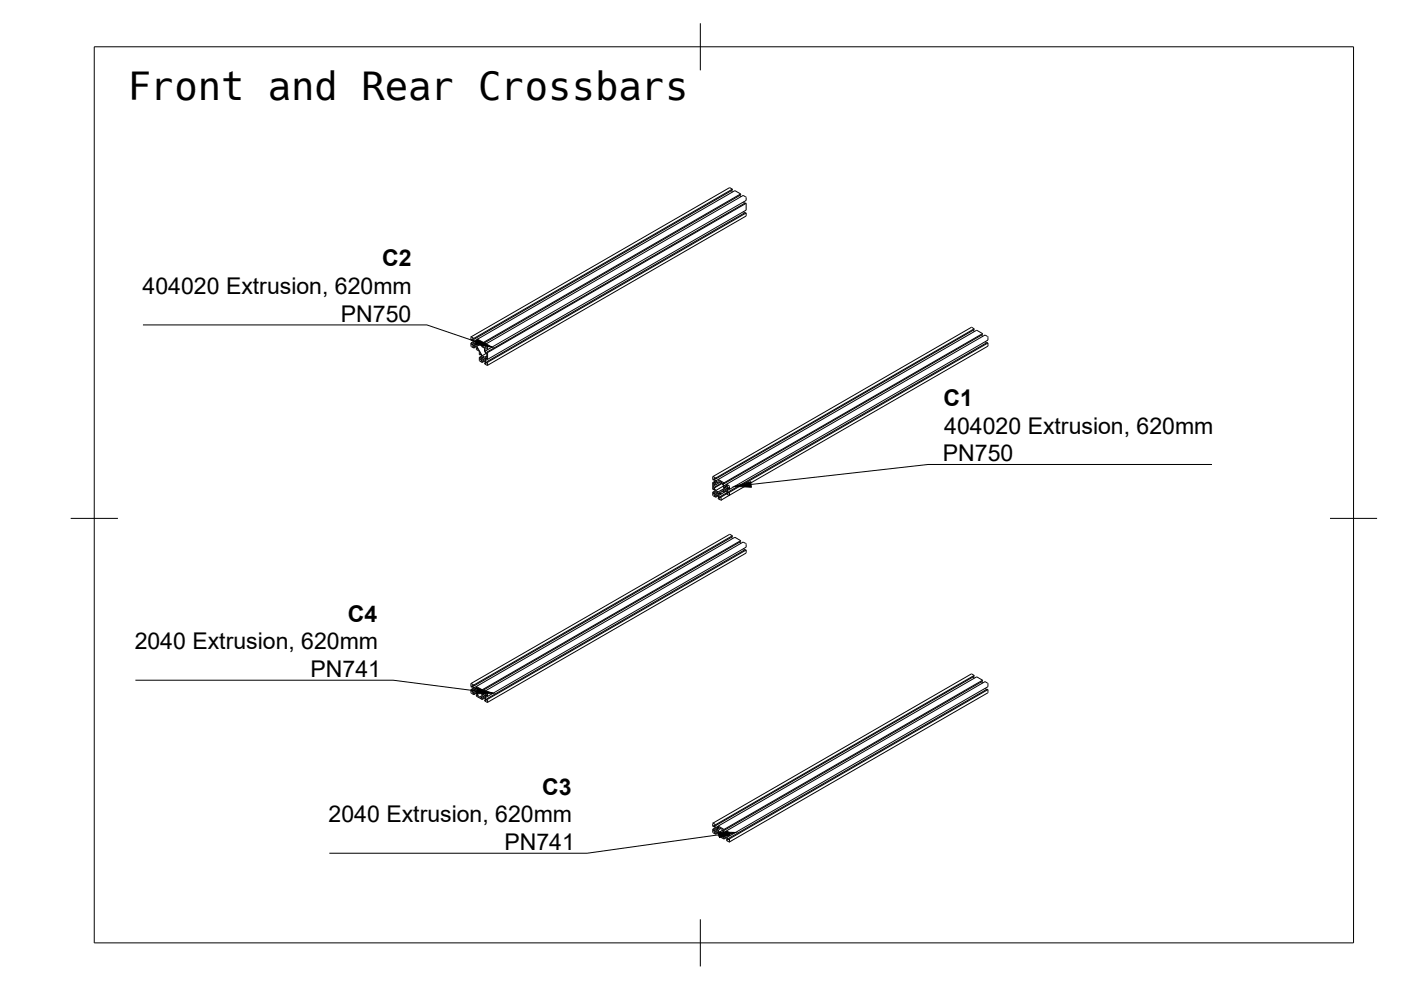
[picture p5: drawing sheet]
<svg xmlns="http://www.w3.org/2000/svg" width="297mm" height="210mm" viewBox="0 0 297 210" stroke-linecap="round" stroke-linejoin="round" font-family="sans-serif">
<!-- layer: Visible -->
<g fill="none" stroke="#000" stroke-width=".21">
<path d="M154.7 39.8l-54.8 31.6M154.7 39.8l.6 .3M155.1 40.4l.2 .3M155.3 40.1v.2l-54.8 31.7M155.3 40.1l-54.8 31.6M156.9 41.4l.1 .3M157 41.1v.2l-54.8 31.7M157 41.1l-54.8 31.7M157 41.1l-1.2-.7-54.8 31.7M157.7 42.8l.1 .3M157.7 44.8l.1 .4M158.2 41.9l-.6-.5-54.8 31.7"/>
<path d="M158.2 45.7l-54.8 31.8v-.7M158.2 41.9v.6l-54.8 31.6M158.2 43.1v1.4l-54.8 31.7M158.2 45.2v.6M158.2 43.1l-54.8 31.7M158.2 43.1l-.2-.1-54.8 31.7M158.2 45.2l-54.8 31.6M158.2 45.2l-.2-.1-54.8 31.6M99.8 72.7v.6M99.8 72.7l.2 .1M99.9 73.3l.6 .5M99.9 71.5l.6 .2"/>
<path d="M99.9 71.4l-.1 .7 .2 .1M100 72.2v-.3l.4 .5M100 72.8v.3M100.2 71.9l.3 .1M100.2 71.9l.3 .5M100.2 72.1l-.2 .1M100.2 73.4l.3 .2M100.3 71.9h-.1M100.4 72.4v.6l-.4 .1M100.4 72.9l-.4 .2M100.4 72.6l-.4 .2M100.4 72.4l-.6 .3"/>
<path d="M100.5 71.7v.3M100.5 73.6v.2M100.5 72.4l.2 .1M100.5 73.2l-.3 .2M100.6 72.7l.3 .1v.4l-.3-.2zM100.7 73.3l-.2-.1-.3 .2M100.7 72.5v.1M100.7 73.3l.3 .2M100.7 73.3h.1M100.8 72.5l-.1 .1M100.8 73.4l-.3 .2M101 72.1l.3 .4-.3 .2-.2-.2"/>
<path d="M101 73.9v.2l.6 .4v.7l.2 .1M101 73.5l.3 .6-.3-.2M101 72.1l1.2 .7M101 72.1l-.5 .3M101 73.5l-.5 .3M101 72.3l-.3 .2M101.1 73.4l1.1 2M101.1 72.3l-.4 .3M101.1 72.3l-.3 .2M101.2 73.8l-.2 .1M101.4 72.7v-.2l.4 .2 .4 .8 .5 .3v.6l.5 .7v.5h-.1M101.5 72.6l-.4 .2v.6"/>
<path d="M101.6 75.8l.1 .7 .5 .3M101.6 75.8l.2 .1M101.8 75.3v-.3l.4 .5M101.8 75.9v.3M101.9 73l-.8 .4M102 72.9l.2 .1M102 76.5l.2-.3 .6 .4M102 72.9l.2 .5M102 75.2l-.2 .1M102 76.5l.2 .2M102 72.9h.1M102.2 75.5v.6l-.4 .1"/>
<path d="M102.2 76l-.4 .2M102.2 75.7l-.4 .2M102.2 75.5l-.6 .3M102.2 72.8v.2M102.2 76.7v.1M102.2 75.4l.6 .3 .4-.2M102.3 76.3l-.3 .2M102.4 75.7l.2 .2v.3l-.2-.1zM102.6 76.4l-.4 .3M102.8 73.1l.6 .4M102.8 77v.2l.6 .2M102.8 73.1v.2l.2 .1-.2 .3-.6-.3"/>
<path d="M102.8 76.6l.2 .5-.2-.1M102.8 73.1l-.6 .3M102.8 76.6l-.6 .2M102.8 76.2h.1M102.8 76.2v.3M102.8 74.5l.3 .4M102.8 76.5l.3 .5M102.8 76.1l.4-.1-.4 .2M102.8 76.1v.1M102.9 76.8l-.1 .2M103 75l-.8 .4M103.2 74.7l-.1 .2"/>
<path d="M103.2 76.1l-.1-.4-.3 .2v.2M103.2 76.7l-.1 .3M103.2 76.1l.2 .1M103.2 74.7l.2 .1M103.2 74.9h-.1M103.2 76.7l.2 .1M103.2 76.9l-.1 .1M103.2 76l-.4 .2M103.4 73.5v.6M103.4 74.8v1.4M103.4 74.1h-.2v-.4l-.4 .1v.7M103.4 74.1l-.6 .4"/>
<path d="M103.4 76.2l-.6 .3M206.4 70l.1 .3M206.5 69.7l-.5-.3-54.8 31.6M206.5 69.7v.2l-54.8 31.7M206.5 69.7l-54.8 31.7M208.1 71l.2 .3M208.3 70.7v.2l-54.8 31.7M208.3 70.7l-54.8 31.7M208.3 70.7l-1.2-.7-54.8 31.7M208.9 72.4l.2 .3M209.4 71.3l-.5-.3-54.9 31.7M209.4 71.3l.1 .8-54.8 31.7"/>
<path d="M209.4 73.4l-56.5 32.7M209.5 72.7v.6M209.5 72.7l-54.8 31.7M209.5 72.7l-.2-.1-54.8 31.7M151.1 102.3v1.5l.2 .1M151.1 104.4v.6M151.1 102.3l.2 .1M151.1 104.4l.2 .1M151.1 105l.6 .4M151.3 101.8v-.3l.3 .5M151.3 102.4v.3M151.3 103.9v-.4l.3 .6"/>
<path d="M151.3 104.5v.3M151.3 103.4l.1 .1M151.4 103.5l.3 .5M151.5 105.1l.2-.3 .3 .1 .5 .8-.2-.2M151.5 101.5l.2 .1M151.5 101.5l.2 .5M151.5 101.7l-.2 .1M151.5 103.8l-.2 .1M151.5 105.1l.2 .1M151.6 101.4l-.1 .1M151.6 102v.6l-.3 .1M151.6 104.1v.6l-.3 .1"/>
<path d="M151.6 102.5l-.3 .2M151.6 102.2l-.3 .2M151.6 102l-.5 .3M151.6 104.6l-.3 .2M151.6 104.3l-.3 .2M151.6 104l-.5 .4M151.7 101.4l-.5-.4-.1 .7 .2 .1M151.7 101.4v.2M151.7 105.2v.2M151.8 102.8l-.4 .2-.1-.1v.5M151.8 104.9l-.3 .2M151.9 104.3l.2 .2v.3l-.2-.2z"/>
<path d="M152.1 105l-.4 .2M152.3 105.5v.2l.6 .3M152.3 101.7l.2 .4-.2 .2-.6-.3M152.3 101.7l1.2 .7M152.3 101.7l-.6 .3M152.3 105.1l-.6 .3M152.3 102.5l-.5 .3M152.3 102.5l-.5-.4v.7M152.3 104.7l.1 .1M152.4 104.7v-.2l.2-.2 .3 .5M152.4 104.8v.3M152.4 105.1l.2 .4"/>
<path d="M152.4 104.7h-.1M152.4 105.4l-.1 .1M152.7 102.2l-.4 .3M152.7 102.2v-.1l.4 .3M152.7 105.3l-.1 .2M152.7 105.3l.2 .1M152.7 105.5h-.1M152.7 104.6l-.3 .2M152.7 104.5l-.4 .2M152.8 102.2h-.1M152.9 104.8l-.5 .3M152.9 105.4v.6"/>
<path d="M153.1 102.4v.1M153.1 102.5l-1.7 1M153.1 102.4l-1.8 1M153.1 102.5l.3 .5M153.2 102.5l.3 .1M153.2 104l.3-.2 .5 .3M153.2 104l.3 .2M153.2 102.5l.3 .5M153.3 102.5h-.1M153.4 103v.6l-1.1 .7-.6-.3M153.4 103l-1.7 1M153.5 102.4v.2"/>
<path d="M153.5 104.2v.2M153.5 104.4l-.6-.4v.8M153.5 104.4l-.6 .4M153.5 103l.2 .1M153.6 103.9l-.4 .1M153.7 103.3l.2 .2v.3l-.3-.2zM153.7 103.1l.1 .1M153.8 103.2h.1M153.9 104l-.4 .2M154 104.7l.7 .3M154 102.7l.6 .3 .1 .8M154 102.7v.2l.3 .2-.3 .2-.2-.1"/>
<path d="M154 104.1l.3 .6-.3-.2M154 104.5v.2M154 104.7l-1.1 .7M154 104.5l-1.3 .8M154 104.1l-.5 .3M154 102.7l-.5 .3M154.1 102.9l-.4 .2M154.1 103.7v.1M154.1 103.8v.2M154.1 104l.3 .5M154.1 103.7l.4-.2-.4 .2M154.1 103.7h.1"/>
<path d="M154.2 102.9l-.4 .3M154.2 103l-.4 .2M154.2 104.4l-.2 .1M154.5 103.6l-.1-.3-.3 .2v.2M154.5 104.3l-.1 .2M154.5 104.3l.2 .1M154.5 104.5h-.1M154.5 103.6l-.4 .2M154.5 103.6l.2 .2M154.6 103.8l-.5 .2M154.7 104.4v.6M154.7 113.3l-54.8 31.6"/>
<path d="M154.7 113.3h.1M154.7 113.3l.6 .3M155.1 113.9l.2 .3M155.3 113.6l-54.8 31.6M155.3 113.6v.2l-54.8 31.7M156.9 114.9l.1 .3M157 114.6l-1.2-.7-54.8 31.7M157 114.6l-54.8 31.7M157 114.6v.2l-54.8 31.7M157.7 116.3l.1 .3M158.2 117.3l-54.8 31.6M158.2 115.4l-.6-.5-54.8 31.7"/>
<path d="M158.2 117.2v.1M158.2 115.4v.6l-54.8 31.7M158.2 116.6v.6M158.2 116.6l-.2-.1-54.8 31.7M158.2 116.6l-54.8 31.7M99.8 146.2l.1 .8M99.8 146.2l.2 .1M99.9 147l.6 .3M99.9 144.9l.6 .3M99.9 144.9l-.1 .7 .2 .1M100 145.7v-.3l.4 .5M100 146.3v.3"/>
<path d="M100.2 146.9l.3 .2M100.2 145.4l.3 .1M100.2 145.6l-.2 .1M100.2 145.4l.3 .5M100.3 145.3l-.1 .1M100.4 145.9l-.6 .3M100.4 146.1l-.4 .2M100.4 146.4l-.4 .2M100.4 145.9v.6l-.4 .1M100.5 145.2v.3M100.5 147.1v.2M100.5 145.9l.2 .1"/>
<path d="M100.5 146.7l-.3 .2M100.6 146.2l.3 .1v.3l-.3-.1zM100.7 146.8l-.2-.1-.3 .2M100.7 146.8h.1M100.7 146h.1M100.7 146.8l.3 .2M100.7 146l.4-.2-.3 .2M100.8 146.9l-.3 .2M101 145.6l.3 .4-.3 .1-.2-.1M101 147l.3 .5-.3-.1M101 147.4v.2l1.2 .7M101 147l-.5 .3"/>
<path d="M101 145.6l-.5 .3M101 145.6l1.2 .7M101 145.8l-.3 .2M101.1 146.9l.3 .6M101.2 147.3l-.2 .1M101.4 147.5l.4 .3M101.4 146v.1M101.4 147.5h.1M101.5 146.1h-.1M101.5 146l.3 .2M101.5 146h-.1M101.5 146.1l-.4 .2v.6"/>
<path d="M101.8 146.3l.4 .6v.6l-.4 .2M101.8 147.8h.1M101.9 146.5l-.8 .4M102 147.9l.2-.2 .6 .3M102 146.4l.2 .1M102 147.9l.2 .2M102 146.4l.2 .5M102 146.4h.1M102.2 146.9l.2 .1M102.2 146.3v.2M102.2 148.1v.2M102.3 147.7l-.3 .2"/>
<path d="M102.4 147.2l.2 .1v.4l-.2-.2zM102.4 147l.1 .1M102.5 147.1l.4-.3-.3 .3M102.5 147.1h.1M102.6 147.9l-.4 .2M102.8 146.6l.6 .4M102.8 146.6l-.6 .3M102.8 146.6l.2 .4-.2 .2-.2-.1M102.8 148l.2 .6-.2-.2M102.8 148.4v.2l.5 .3M102.8 148l-.6 .3M102.8 146.8l-.4 .2"/>
<path d="M102.8 147.6v.1M102.8 147.6v-.3l.3-.1 .3 .5M102.8 147.7v.2M102.8 147.6h.1M102.8 147.9l.3 .5M102.9 148.3l-.1 .1M103.2 148.2l-.1 .2M103.2 147.4l-.4 .2M103.2 147.5l-.4 .2M103.2 148.4h-.1M103.2 148.2l.2 .1M103.4 147v.7"/>
<path d="M103.4 148.3v.6M103.4 147.6l-.6 .3M103.4 148.9h-.1M206.4 143.5l.1 .3M206.5 143.2l-.5-.3-54.8 31.6M206.5 143.2l-54.8 31.7M206.5 143.2v.2l-54.8 31.6M208.1 144.5l.2 .3M208.3 144.2l-1.2-.7-54.8 31.6M208.3 144.2l-54.8 31.7M208.3 144.2v.2l-54.8 31.7M208.9 145.9l.2 .3"/>
<path d="M209.4 144.8l-.5-.3-54.9 31.7M209.4 144.8l.1 .8-54.8 31.6M209.4 146.9l-54.8 31.6M209.5 146.2l-.1 .7M209.5 146.2l-.2-.1-54.8 31.7M209.5 146.2l-54.8 31.7M151.1 175.8v.6M151.1 175.8l.2 .1M151.1 176.4l.1 .2M151.2 176.6l.5 .3M151.3 175.3v-.3l.3 .5M151.3 175.9v.3"/>
<path d="M151.5 176.5l.2-.2 .3 .1 .5 .7-.2-.1M151.5 175h.2M151.5 176.5l.2 .2M151.5 175.2l-.2 .1M151.5 175l.2 .5M151.6 174.9l-.1 .1M151.6 175.5l-.5 .3M151.6 175.7l-.3 .2M151.6 176l-.3 .2M151.6 175.5v.6l-.3 .1M151.7 174.9l-.5-.4-.1 .7 .2 .1M151.7 174.9v.1"/>
<path d="M151.7 176.7v.2M151.7 175.5l.3 .1M151.8 176.3l-.3 .2M151.9 175.8l.2 .1v.3l-.2-.1zM152 175.6h.1M152.1 176.5l-.4 .2M152.3 177v.2l1.2 .7M152.3 175.1l.2 .5-.2 .2-.3-.2M152.3 176.6l-.6 .3M152.3 175.2l-.6 .3M152.3 175.1l1.2 .8M152.3 175.4l-.3 .2"/>
<path d="M152.4 176.5l.3 .6M152.4 175.4l-.4 .2M152.4 176.9l-.1 .1M152.7 175.7l-.3 .2v.6M152.7 177.1h.1M152.7 175.7h.1M152.7 177.2l.4 .1M152.7 175.6l.3 .2M152.8 175.6l-.1 .1M152.8 175.7h-.1M153.1 175.8h.1M153.1 175.8v.1"/>
<path d="M153.1 175.9l.3 .6v.6l-.3 .2M153.1 175.9h.1M153.1 177.3v.1M153.1 176.1l-.7 .4M153.2 177.6l.3-.3 .5 .3M153.2 176l.3 .1M153.2 177.6l.3 .1M153.2 176l.3 .5M153.3 176h-.1M153.5 176.5l.2 .1M153.5 175.9v.2M153.5 177.7v.2"/>
<path d="M153.6 177.3l-.4 .3M153.7 176.8l.2 .1v.3l-.3-.1zM153.7 176.6l.1 .1M153.8 176.6v.1M153.9 177.5l-.4 .2M154 176.2l-.5 .3M154 176.2v.2l.3 .2-.3 .2-.2-.2M154 177.6l.3 .6-.3-.2M154 176.2l.6 .3M154 177.6l-.5 .3M154.1 176.4l-.4 .2M154.1 177.2v.1"/>
<path d="M154.1 177.2v-.3l.3-.1 .1 .3 .2 .1M154.1 177.3v.2M154.1 177.2h.1M154.1 177.5l.3 .5M154.2 176.4l-.4 .3M154.2 176.5l-.4 .1M154.2 177.9l-.2 .1M154.5 177.8l-.1 .2M154.5 177l-.4 .2M154.5 177.1l-.4 .2M154.5 178h-.1M154.5 177.8l.2 .1"/>
<path d="M154.6 176.5l.1 .7M154.6 177.2l-.5 .3M154.7 177.9l-.1 .6-.6-.3v-.2"/>
</g>
<!-- layer: Border -->
<path d="M20 9.9h267v190h-267zM148.5 4.9v10M15 109.9h10M282 109.9h10M148.5 194.9v10" fill="none" stroke="#000" stroke-width=".21"/>
<!-- layer: Annotations -->
<path d="M101.2 71.9l3.2 1.7-3.6-.6zM155.8 103.1l3.4-1 .1 1.2zM101.2 145.9l3.4 1.1-3.6 .1zM152.4 176.4l3.5 .1-3.4 1.1z" fill="#000" stroke="#000" stroke-width=".21"/>
<path d="M30.3 68.9h60.2l10.5 3.6M257 98.5h-60.2l-37.6 4.2M28.7 144.2h54.7l17.7 2.3M152.5 177l-28 3.9h-54.7" fill="none" stroke="#000" stroke-width=".21"/>
<text font-size="8.2" x="27.1" y="21.2">Front and Rear Crossbars</text>
<g font-size="4.9">
<text x="81" y="56.5">C2</text>
<text x="30.2" y="62.3">404020 Extrusion, 620mm</text>
<text x="72.3" y="68.2">PN750</text>
<text x="200" y="86.1">C1</text>
<text x="200.2" y="91.9">404020 Extrusion, 620mm</text>
<text x="199.9" y="97.8">PN750</text>
<text x="73.7" y="131.8">C4</text>
<text x="28.6" y="137.7">2040 Extrusion, 620mm</text>
<text x="65.8" y="143.5">PN741</text>
<text x="115" y="168.5">C3</text>
<text x="69.7" y="174.3">2040 Extrusion, 620mm</text>
<text x="107" y="180.2">PN741</text>
</g>
</svg>
